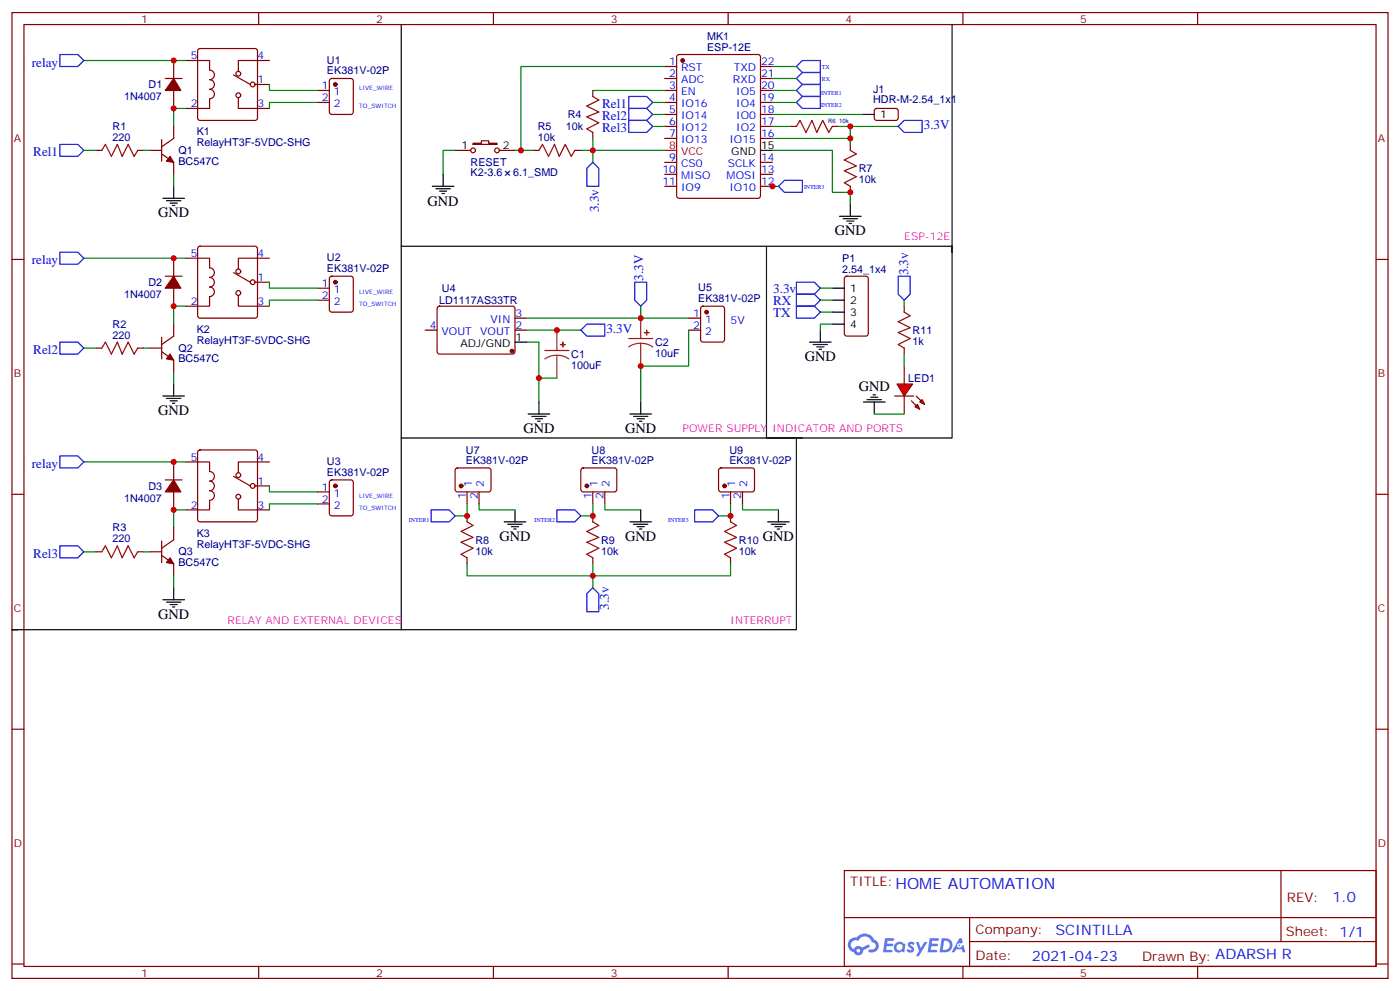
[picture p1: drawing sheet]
# EasyEDA schematic Schematic.json
TITLE: HOME AUTOMATION; REV: 1.0; Date: 2021-04-23; Sheet: 1/1; Company: SCINTILLA

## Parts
C1  100uF  [CAPACITOR_SMD2512_HANDSOLDERING_REVA_DATE21JUN2010]
C2  10uF  [CAPACITOR_SMD2512_HANDSOLDERING_REVA_DATE21JUN2010]
D1  1N4007  [SMD-5032_2P]
D2  1N4007  [SMD-5032_2P]
D3  1N4007  [SMD-5032_2P]
J1  HDR-M-2.54_1x1  [HDR-M-2.54_1X1]
K1  RelayHT3F-5VDC-SHG  [RELAY-TH_HT3F-DCXX-X-X]
K2  RelayHT3F-5VDC-SHG  [RELAY-TH_HT3F-DCXX-X-X]
K3  RelayHT3F-5VDC-SHG  [RELAY-TH_HT3F-DCXX-X-X]
LED1  LED-0603_R  [LED0402-R-RD]
MK1  ESP-12E  [WIFIM-SMD_ESP-12E]
P1  2.54_1x4  [HDR-4X1/2.54]
Q1  BC547C  [TO-92-3_L4.9-W3.7-P1.27-L]
Q2  BC547C  [TO-92-3_L4.9-W3.7-P1.27-L]
Q3  BC547C  [TO-92-3_L4.9-W3.7-P1.27-L]
R1  220  [RESISTOR_SMDUNIVERSAL_0805TO2512_HANDSOLDERING]
R2  220  [RESISTOR_SMDUNIVERSAL_0805TO2512_HANDSOLDERING]
R3  220  [RESISTOR_SMDUNIVERSAL_0805TO2512_HANDSOLDERING]
R4  10k  [RESISTOR_SMDUNIVERSAL_0805TO2512_HANDSOLDERING]
R5  10k  [RESISTOR_SMDUNIVERSAL_0805TO2512_HANDSOLDERING]
R6  10k  [RESISTOR_SMDUNIVERSAL_0805TO2512_HANDSOLDERING]
R7  10k  [RESISTOR_SMDUNIVERSAL_0805TO2512_HANDSOLDERING]
R8  10k  [RESISTOR_SMDUNIVERSAL_0805TO2512_HANDSOLDERING]
R9  10k  [RESISTOR_SMDUNIVERSAL_0805TO2512_HANDSOLDERING]
R10  10k  [RESISTOR_SMDUNIVERSAL_0805TO2512_HANDSOLDERING]
R11  1k  [RESISTOR_SMDUNIVERSAL_0805TO2512_HANDSOLDERING]
RESET  K2-3.6×6.1_SMD  [KEY-SMD_2P-L6.2-W3.6-LS8.0]
U1  EK381V-02P  [CONN-TH_2P-P3.81_L7.4-W7.6-DE4.0]
U2  EK381V-02P  [CONN-TH_2P-P3.81_L7.4-W7.6-DE4.0]
U3  EK381V-02P  [CONN-TH_2P-P3.81_L7.4-W7.6-DE4.0]
U4  LD1117AS33TR  [SOT-223-4_L6.5-W3.5-P2.30-LS7.0-BR]
U5  EK381V-02P  [CONN-TH_2P-P3.81_L7.4-W7.6-DE4.0]
U7  EK381V-02P  [CONN-TH_2P-P3.81_L7.4-W7.6-DE4.0]
U8  EK381V-02P  [CONN-TH_2P-P3.81_L7.4-W7.6-DE4.0]
U9  EK381V-02P  [CONN-TH_2P-P3.81_L7.4-W7.6-DE4.0]

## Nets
3.3v: MK1.8(VCC) P1.1 R4.1 R5.2 R8.1 R9.1 R10.2 R11.1
3.3V: C1.1 C2.1 MK1.16(IO15) R6.2 R7.1 U4.2(VOUT) U4.3(VIN) U5.1
GND: C1.2 C2.2 LED1.2 MK1.15(GND) P1.4 Q1.3(E) Q2.3(E) Q3.3(E) R7.2 RESET.1 U4.1(ADJ/GND) U5.2 U7.2 U8.2 U9.2
INTER1: MK1.20(IO5) R8.2 U7.1
INTER2: MK1.19(IO4) R9.2 U8.1
INTER3: MK1.12(IO10) R10.1 U9.1
Rel1: MK1.4(IO16) R1.1
Rel2: MK1.5(IO14) R2.1
Rel3: MK1.6(IO12) R3.1
relay: D1.1(K) D2.1(K) D3.1(K) K1.5 K2.5 K3.5
RX: MK1.21(RXD) P1.2
TX: MK1.22(TXD) P1.3
Net-(D1-2): D1.2(A) K1.2 Q1.1(C)
Net-(D2-2): D2.2(A) K2.2 Q2.1(C)
Net-(D3-2): D3.2(A) K3.2 Q3.1(C)
Net-(J1-1): J1.1 MK1.18(IO0)
Net-(K1-1): K1.1 U1.1
Net-(K1-3): K1.3 U1.2
Net-(K2-1): K2.1 U2.1
Net-(K2-3): K2.3 U2.2
Net-(K3-1): K3.1 U3.1
Net-(K3-3): K3.3 U3.2
Net-(LED1-1): LED1.1 R11.2
Net-(MK1-1): MK1.1(RST) R5.1 RESET.2
Net-(MK1-3): MK1.3(EN) R4.2
Net-(MK1-17): MK1.17(IO2) R6.1
Net-(Q1-2): Q1.2(B) R1.2
Net-(Q2-2): Q2.2(B) R2.2
Net-(Q3-2): Q3.2(B) R3.2

Not connected (* = marked no-connect by the designer): K1 4; K2 4; K3 4; MK1 2(ADC) 7(IO13) 9(CS0) 10(MISO) 11(IO9) 13(MOSI) 14(SCLK); U4 4(VOUT)

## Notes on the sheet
- LIVE_WIRE
- TO_SWITCH
- ESP-12E
- LIVE_WIRE
- TO_SWITCH
- 5V
- POWER SUPPLY
- INDICATOR AND PORTS
- LIVE_WIRE
- TO_SWITCH
- RELAY AND EXTERNAL DEVICES
- INTERRUPT
- ADARSH R
